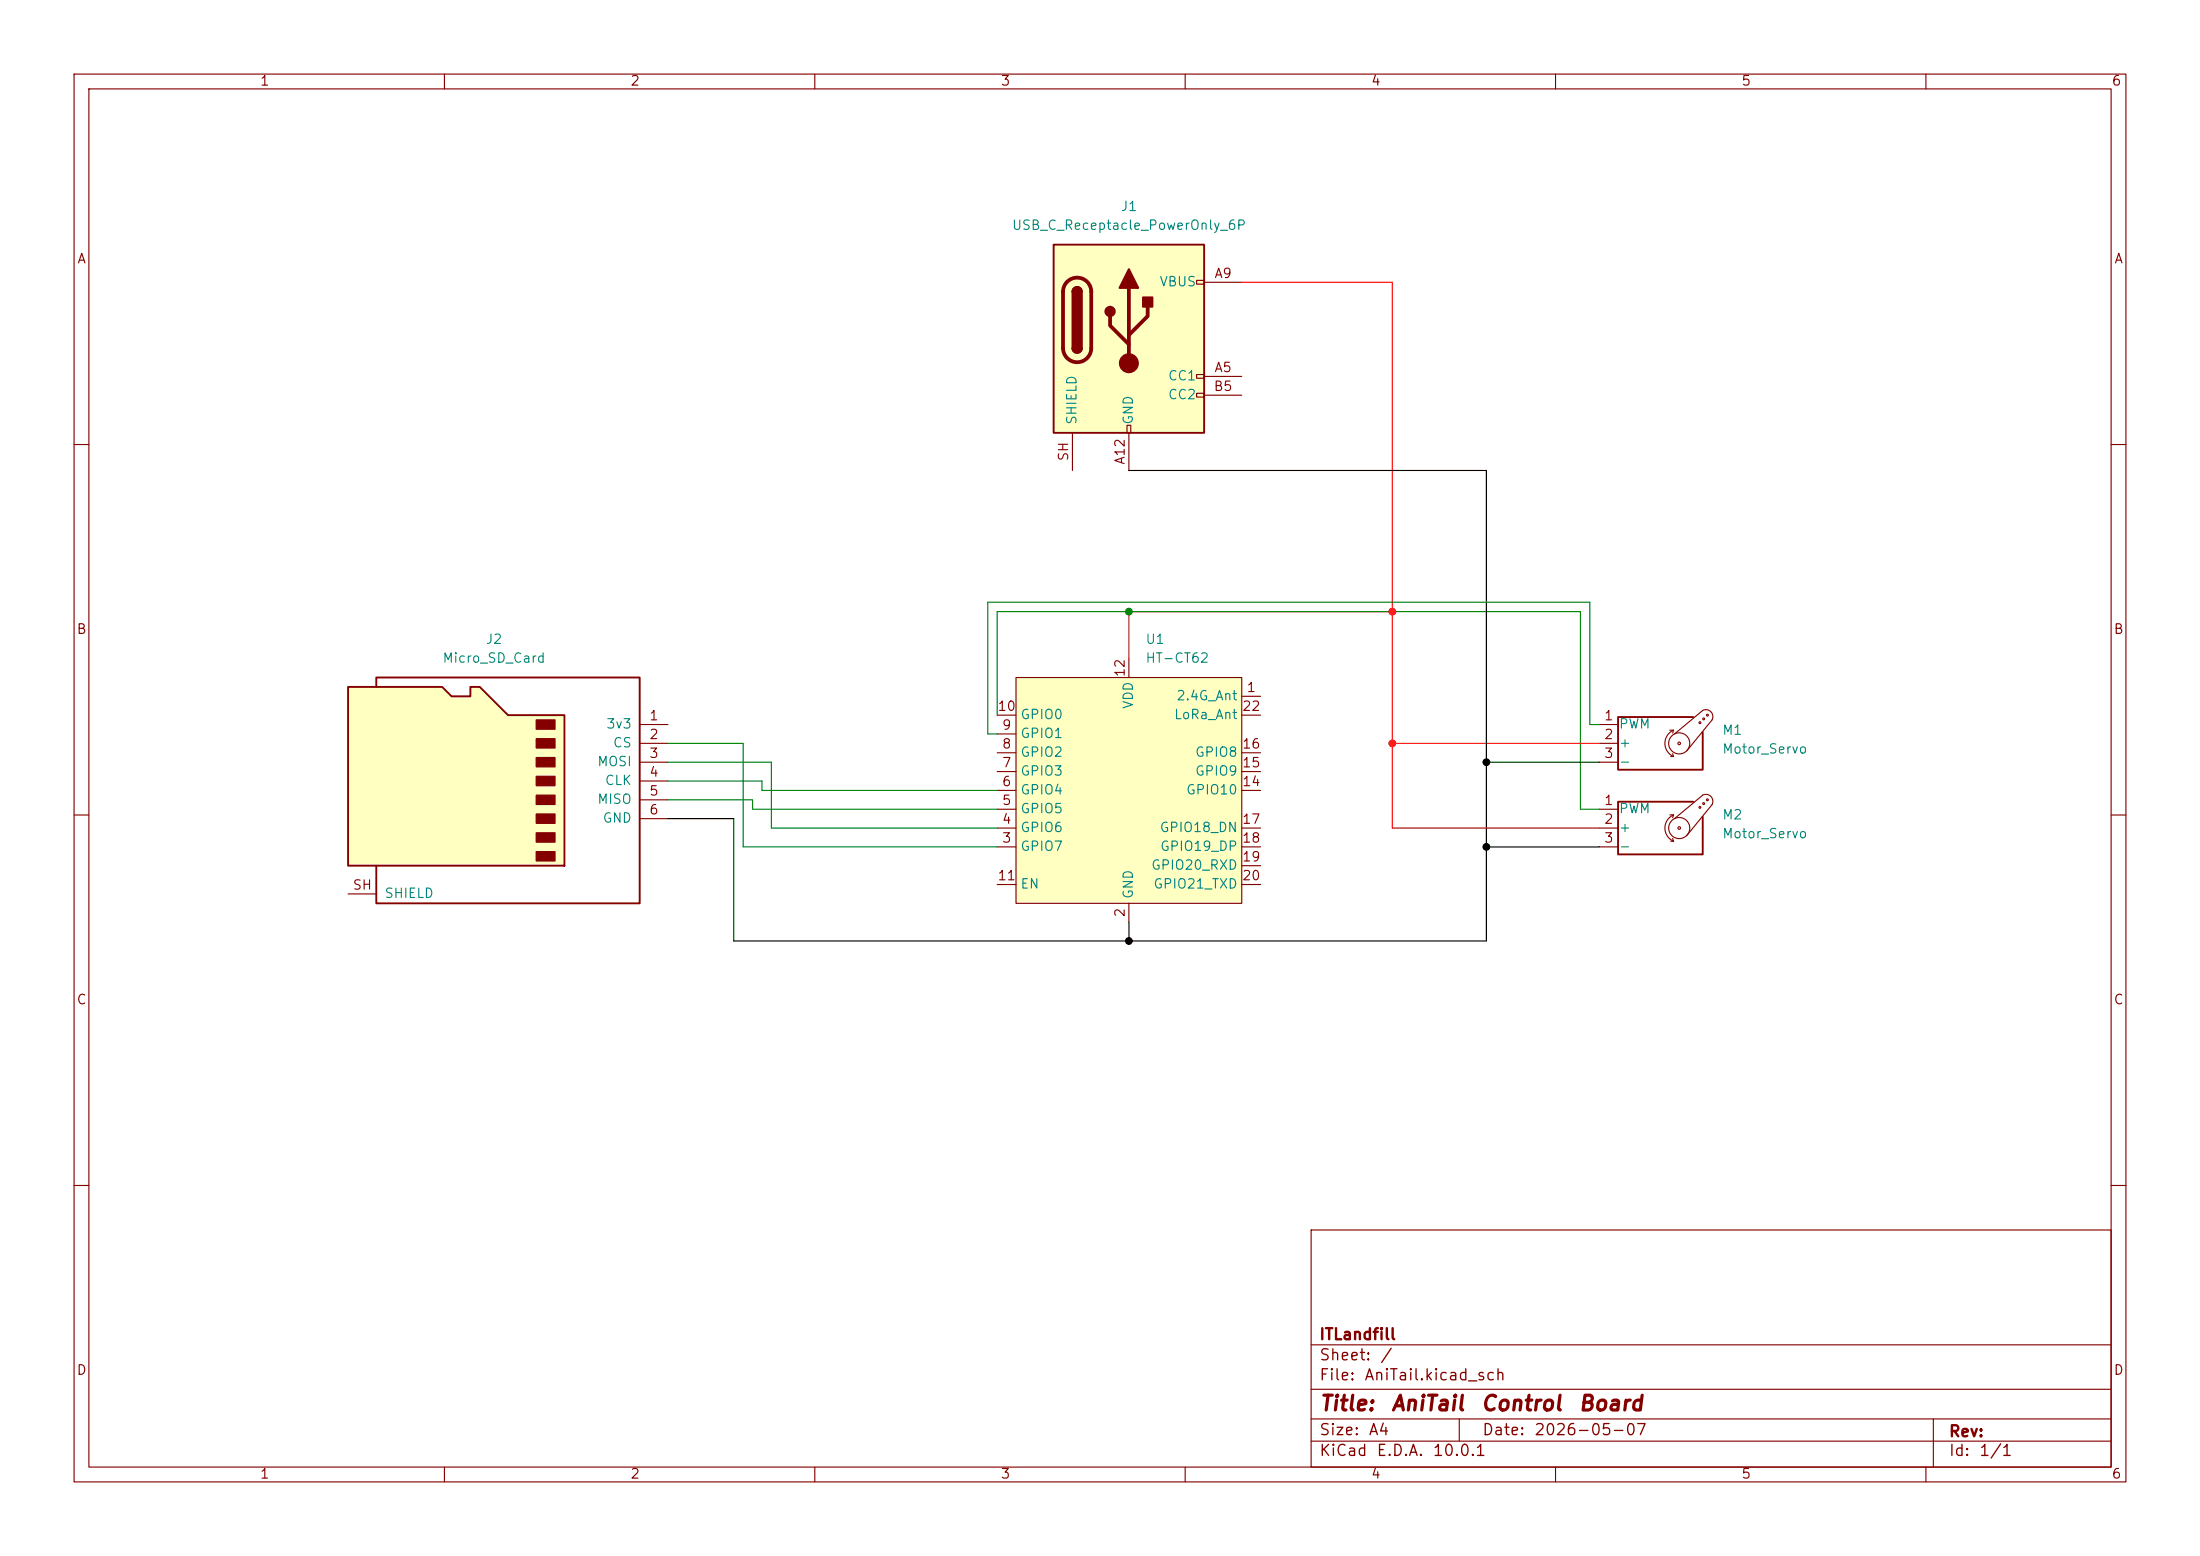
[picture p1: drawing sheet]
(kicad_sch
 (version 20260306)
 (generator "eeschema")
 (generator_version "10.0")
 (paper "A4")
 (title_block
  (title "AniTail Control Board")
  (date "2026-05-07")
  (company "ITLandfill"))
 (lib_symbols
  (symbol "Connector:Micro_SD_Card"
   (pin_names
    (offset 1.016)) (exclude_from_sim no) (in_bom yes) (on_board yes)
   (in_pos_files yes)
   (duplicate_pin_numbers_are_jumpers no)
   (property "Reference" "J" (at -16.51 15.24 0) (show_name no) (do_not_autoplace no) (effects (font (size 1.27 1.27))))
   (property "Value" "Micro_SD_Card" (at 16.51 15.24 0) (show_name no) (do_not_autoplace no) (effects (font (size 1.27 1.27)) (justify right)))
   (property "Footprint" "" (at 29.21 7.62 0) (show_name no) (do_not_autoplace no) (hide yes) (effects (font (size 1.27 1.27))))
   (property "Datasheet" "https://www.we-online.com/components/products/datasheet/693072010801.pdf" (at 0 0 0) (show_name no) (do_not_autoplace no) (hide yes) (effects (font (size 1.27 1.27))))
   (property "Description" "Micro SD Card Socket" (at 0 0 0) (show_name no) (do_not_autoplace no) (hide yes) (effects (font (size 1.27 1.27))))
   (symbol "Micro_SD_Card_0_1"
    (polyline (pts (xy -8.89 -11.43) (xy -8.89 8.89) (xy -1.27 8.89) (xy 2.54 12.7) (xy 3.81 12.7) (xy 3.81 11.43) (xy 6.35 11.43) (xy 7.62 12.7) (xy 20.32 12.7) (xy 20.32 -11.43) (xy -8.89 -11.43)) (stroke (width 0.254) (type default)) (fill (type background)))
    (rectangle (start -7.62 8.255) (end -5.08 6.985) (stroke (width 0) (type default)) (fill (type outline)))
    (rectangle (start -7.62 5.715) (end -5.08 4.445) (stroke (width 0) (type default)) (fill (type outline)))
    (rectangle (start -7.62 3.175) (end -5.08 1.905) (stroke (width 0) (type default)) (fill (type outline)))
    (rectangle (start -7.62 0.635) (end -5.08 -0.635) (stroke (width 0) (type default)) (fill (type outline)))
    (rectangle (start -7.62 -1.905) (end -5.08 -3.175) (stroke (width 0) (type default)) (fill (type outline)))
    (rectangle (start -7.62 -4.445) (end -5.08 -5.715) (stroke (width 0) (type default)) (fill (type outline)))
    (rectangle (start -7.62 -6.985) (end -5.08 -8.255) (stroke (width 0) (type default)) (fill (type outline)))
    (rectangle (start -7.62 -9.525) (end -5.08 -10.795) (stroke (width 0) (type default)) (fill (type outline)))
    (polyline (pts (xy 16.51 12.7) (xy 16.51 13.97) (xy -19.05 13.97) (xy -19.05 -16.51) (xy 16.51 -16.51) (xy 16.51 -11.43)) (stroke (width 0.254) (type default)) (fill (type none))))
   (symbol "Micro_SD_Card_1_1"
    (pin power_in line (at -22.86 7.62 0) (length 3.81) (name "3v3" (effects (font (size 1.27 1.27)))) (number "1" (effects (font (size 1.27 1.27)))))
    (pin bidirectional line (at -22.86 5.08 0) (length 3.81) (name "CS" (effects (font (size 1.27 1.27)))) (number "2" (effects (font (size 1.27 1.27)))))
    (pin bidirectional line (at -22.86 2.54 0) (length 3.81) (name "MOSI" (effects (font (size 1.27 1.27)))) (number "3" (effects (font (size 1.27 1.27)))))
    (pin bidirectional line (at -22.86 0 0) (length 3.81) (name "CLK" (effects (font (size 1.27 1.27)))) (number "4" (effects (font (size 1.27 1.27)))))
    (pin bidirectional line (at -22.86 -2.54 0) (length 3.81) (name "MISO" (effects (font (size 1.27 1.27)))) (number "5" (effects (font (size 1.27 1.27)))))
    (pin power_in line (at -22.86 -5.08 0) (length 3.81) (name "GND" (effects (font (size 1.27 1.27)))) (number "6" (effects (font (size 1.27 1.27)))))
    (pin passive line (at 20.32 -15.24 180) (length 3.81) (name "SHIELD" (effects (font (size 1.27 1.27)))) (number "SH" (effects (font (size 1.27 1.27))))))
   (embedded_fonts no))
  (symbol "Connector:USB_C_Receptacle_PowerOnly_6P"
   (pin_names
    (offset 1.016)) (exclude_from_sim no) (in_bom yes) (on_board yes)
   (in_pos_files yes)
   (duplicate_pin_numbers_are_jumpers no)
   (property "Reference" "J" (at 0 16.51 0) (show_name no) (do_not_autoplace no) (effects (font (size 1.27 1.27)) (justify bottom)))
   (property "Value" "USB_C_Receptacle_PowerOnly_6P" (at 0 13.97 0) (show_name no) (do_not_autoplace no) (effects (font (size 1.27 1.27)) (justify bottom)))
   (property "Footprint" "" (at 3.81 2.54 0) (show_name no) (do_not_autoplace no) (hide yes) (effects (font (size 1.27 1.27))))
   (property "Datasheet" "https://www.usb.org/sites/default/files/documents/usb_type-c.zip" (at 0 0 0) (show_name no) (do_not_autoplace no) (hide yes) (effects (font (size 1.27 1.27))))
   (property "Description" "USB Power-Only 6P Type-C Receptacle connector" (at 0 0 0) (show_name no) (do_not_autoplace no) (hide yes) (effects (font (size 1.27 1.27))))
   (symbol "USB_C_Receptacle_PowerOnly_6P_0_0"
    (rectangle (start -0.254 -12.7) (end 0.254 -11.684) (stroke (width 0) (type default)) (fill (type none)))
    (rectangle (start 10.16 7.874) (end 9.144 7.366) (stroke (width 0) (type default)) (fill (type none)))
    (rectangle (start 10.16 -4.826) (end 9.144 -5.334) (stroke (width 0) (type default)) (fill (type none)))
    (rectangle (start 10.16 -7.366) (end 9.144 -7.874) (stroke (width 0) (type default)) (fill (type none))))
   (symbol "USB_C_Receptacle_PowerOnly_6P_0_1"
    (rectangle (start -10.16 12.7) (end 10.16 -12.7) (stroke (width 0.254) (type default)) (fill (type background)))
    (polyline (pts (xy -8.89 -1.27) (xy -8.89 6.35)) (stroke (width 0.508) (type default)) (fill (type none)))
    (rectangle (start -7.62 -1.27) (end -6.35 6.35) (stroke (width 0.254) (type default)) (fill (type outline)))
    (arc (start -7.62 6.35) (mid -6.985 6.9823) (end -6.35 6.35) (stroke (width 0.254) (type default)) (fill (type none)))
    (arc (start -7.62 6.35) (mid -6.985 6.9823) (end -6.35 6.35) (stroke (width 0.254) (type default)) (fill (type outline)))
    (arc (start -8.89 6.35) (mid -6.985 8.2467) (end -5.08 6.35) (stroke (width 0.508) (type default)) (fill (type none)))
    (arc (start -5.08 -1.27) (mid -6.985 -3.1667) (end -8.89 -1.27) (stroke (width 0.508) (type default)) (fill (type none)))
    (arc (start -6.35 -1.27) (mid -6.985 -1.9023) (end -7.62 -1.27) (stroke (width 0.254) (type default)) (fill (type none)))
    (arc (start -6.35 -1.27) (mid -6.985 -1.9023) (end -7.62 -1.27) (stroke (width 0.254) (type default)) (fill (type outline)))
    (polyline (pts (xy -5.08 6.35) (xy -5.08 -1.27)) (stroke (width 0.508) (type default)) (fill (type none)))
    (circle (center -2.54 3.683) (radius 0.635) (stroke (width 0.254) (type default)) (fill (type outline)))
    (polyline (pts (xy -1.27 6.858) (xy 0 9.398) (xy 1.27 6.858) (xy -1.27 6.858)) (stroke (width 0.254) (type default)) (fill (type outline)))
    (polyline (pts (xy 0 0.508) (xy 2.54 3.048) (xy 2.54 4.318)) (stroke (width 0.508) (type default)) (fill (type none)))
    (polyline (pts (xy 0 -0.762) (xy -2.54 1.778) (xy -2.54 3.048)) (stroke (width 0.508) (type default)) (fill (type none)))
    (polyline (pts (xy 0 -3.302) (xy 0 6.858)) (stroke (width 0.508) (type default)) (fill (type none)))
    (circle (center 0 -3.302) (radius 1.27) (stroke (width 0) (type default)) (fill (type outline)))
    (rectangle (start 1.905 4.318) (end 3.175 5.588) (stroke (width 0.254) (type default)) (fill (type outline))))
   (symbol "USB_C_Receptacle_PowerOnly_6P_1_1"
    (pin bidirectional line (at 15.24 -5.08 180) (length 5.08) (name "CC1" (effects (font (size 1.27 1.27)))) (number "A5" (effects (font (size 1.27 1.27)))))
    (pin passive line (at 15.24 7.62 180) (length 5.08) (name "VBUS" (effects (font (size 1.27 1.27)))) (number "A9" (effects (font (size 1.27 1.27)))))
    (pin passive line (at 0 -17.78 90) (length 5.08) (name "GND" (effects (font (size 1.27 1.27)))) (number "A12" (effects (font (size 1.27 1.27)))))
    (pin bidirectional line (at 15.24 -7.62 180) (length 5.08) (name "CC2" (effects (font (size 1.27 1.27)))) (number "B5" (effects (font (size 1.27 1.27)))))
    (pin passive line (at 15.24 7.62 180) (length 5.08) (hide yes) (name "VBUS" (effects (font (size 1.27 1.27)))) (number "B9" (effects (font (size 1.27 1.27)))))
    (pin passive line (at 0 -17.78 90) (length 5.08) (hide yes) (name "GND" (effects (font (size 1.27 1.27)))) (number "B12" (effects (font (size 1.27 1.27)))))
    (pin passive line (at -7.62 -17.78 90) (length 5.08) (name "SHIELD" (effects (font (size 1.27 1.27)))) (number "SH" (effects (font (size 1.27 1.27))))))
   (embedded_fonts no))
  (symbol "Motor:Motor_Servo"
   (pin_names
    (offset 0.0254)) (exclude_from_sim no) (in_bom yes) (on_board yes)
   (in_pos_files yes)
   (duplicate_pin_numbers_are_jumpers no)
   (property "Reference" "M" (at -5.08 4.445 0) (show_name no) (do_not_autoplace no) (effects (font (size 1.27 1.27)) (justify left)))
   (property "Value" "Motor_Servo" (at -5.08 -4.064 0) (show_name no) (do_not_autoplace no) (effects (font (size 1.27 1.27)) (justify left top)))
   (property "Footprint" "" (at 0 -4.826 0) (show_name no) (do_not_autoplace no) (hide yes) (effects (font (size 1.27 1.27))))
   (property "Datasheet" "http://forums.parallax.com/uploads/attachments/46831/74481.png" (at 0 -4.826 0) (show_name no) (do_not_autoplace no) (hide yes) (effects (font (size 1.27 1.27))))
   (property "Description" "Servo Motor (Futaba, HiTec, JR connector)" (at 0 0 0) (show_name no) (do_not_autoplace no) (hide yes) (effects (font (size 1.27 1.27))))
   (symbol "Motor_Servo_0_1"
    (polyline (pts (xy 2.413 1.778) (xy 1.905 1.778)) (stroke (width 0) (type default)) (fill (type none)))
    (polyline (pts (xy 2.413 1.778) (xy 2.286 1.397)) (stroke (width 0) (type default)) (fill (type none)))
    (polyline (pts (xy 2.413 -1.778) (xy 2.032 -1.778)) (stroke (width 0) (type default)) (fill (type none)))
    (polyline (pts (xy 2.413 -1.778) (xy 2.286 -1.397)) (stroke (width 0) (type default)) (fill (type none)))
    (arc (start 2.413 -1.778) (mid 1.2406 0) (end 2.413 1.778) (stroke (width 0) (type default)) (fill (type none)))
    (circle (center 3.175 0) (radius 0.1778) (stroke (width 0) (type default)) (fill (type none)))
    (circle (center 3.175 0) (radius 1.4224) (stroke (width 0) (type default)) (fill (type none)))
    (polyline (pts (xy 5.08 3.556) (xy -5.08 3.556) (xy -5.08 -3.556) (xy 6.35 -3.556) (xy 6.35 1.524)) (stroke (width 0.254) (type default)) (fill (type none)))
    (circle (center 5.969 2.794) (radius 0.127) (stroke (width 0) (type default)) (fill (type none)))
    (polyline (pts (xy 6.35 4.445) (xy 2.54 1.27)) (stroke (width 0) (type default)) (fill (type none)))
    (circle (center 6.477 3.302) (radius 0.127) (stroke (width 0) (type default)) (fill (type none)))
    (arc (start 6.35 4.445) (mid 7.4487 4.2737) (end 7.62 3.175) (stroke (width 0) (type default)) (fill (type none)))
    (circle (center 6.985 3.81) (radius 0.127) (stroke (width 0) (type default)) (fill (type none)))
    (polyline (pts (xy 7.62 3.175) (xy 4.191 -1.016)) (stroke (width 0) (type default)) (fill (type none))))
   (symbol "Motor_Servo_1_1"
    (pin passive line (at -7.62 2.54 0) (length 2.54) (name "PWM" (effects (font (size 1.27 1.27)))) (number "1" (effects (font (size 1.27 1.27)))))
    (pin passive line (at -7.62 0 0) (length 2.54) (name "+" (effects (font (size 1.27 1.27)))) (number "2" (effects (font (size 1.27 1.27)))))
    (pin passive line (at -7.62 -2.54 0) (length 2.54) (name "-" (effects (font (size 1.27 1.27)))) (number "3" (effects (font (size 1.27 1.27))))))
   (embedded_fonts no))
  (symbol "RF_Module:HT-CT62" (exclude_from_sim no) (in_bom yes) (on_board yes)
   (in_pos_files yes)
   (duplicate_pin_numbers_are_jumpers no)
   (property "Reference" "U" (at 0 0 0) (show_name no) (do_not_autoplace no) (effects (font (size 1.27 1.27))))
   (property "Value" "HT-CT62" (at 10.16 17.78 0) (show_name no) (do_not_autoplace no) (effects (font (size 1.27 1.27))))
   (property "Footprint" "RF_Module:Heltec_HT-CT62" (at 0 -30.48 0) (show_name no) (do_not_autoplace no) (hide yes) (effects (font (size 1.27 1.27))))
   (property "Datasheet" "https://resource.heltec.cn/download/HT-CT62/HT-CT62(Rev1.1).pdf" (at 0 0 0) (show_name no) (do_not_autoplace no) (hide yes) (effects (font (size 1.27 1.27))))
   (property "Description" "LoRa/LoRaWAN node module with ESP32-C3 and SX1262" (at 0 0 0) (show_name no) (do_not_autoplace no) (hide yes) (effects (font (size 1.27 1.27))))
   (symbol "HT-CT62_1_1"
    (rectangle (start -15.24 15.24) (end 15.24 -15.24) (stroke (width 0) (type default)) (fill (type background)))
    (pin bidirectional line (at 17.78 12.7 180) (length 2.54) (name "2.4G_Ant" (effects (font (size 1.27 1.27)))) (number "1" (effects (font (size 1.27 1.27)))))
    (pin power_in line (at 0 -17.78 90) (length 2.54) (name "GND" (effects (font (size 1.27 1.27)))) (number "2" (effects (font (size 1.27 1.27)))))
    (pin bidirectional line (at -17.78 -7.62 0) (length 2.54) (name "GPIO7" (effects (font (size 1.27 1.27)))) (number "3" (effects (font (size 1.27 1.27)))))
    (pin bidirectional line (at -17.78 -5.08 0) (length 2.54) (name "GPIO6" (effects (font (size 1.27 1.27)))) (number "4" (effects (font (size 1.27 1.27)))))
    (pin bidirectional line (at -17.78 -2.54 0) (length 2.54) (name "GPIO5" (effects (font (size 1.27 1.27)))) (number "5" (effects (font (size 1.27 1.27)))))
    (pin bidirectional line (at -17.78 0 0) (length 2.54) (name "GPIO4" (effects (font (size 1.27 1.27)))) (number "6" (effects (font (size 1.27 1.27)))))
    (pin bidirectional line (at -17.78 2.54 0) (length 2.54) (name "GPIO3" (effects (font (size 1.27 1.27)))) (number "7" (effects (font (size 1.27 1.27)))))
    (pin bidirectional line (at -17.78 5.08 0) (length 2.54) (name "GPIO2" (effects (font (size 1.27 1.27)))) (number "8" (effects (font (size 1.27 1.27)))))
    (pin bidirectional line (at -17.78 7.62 0) (length 2.54) (name "GPIO1" (effects (font (size 1.27 1.27)))) (number "9" (effects (font (size 1.27 1.27)))))
    (pin bidirectional line (at -17.78 10.16 0) (length 2.54) (name "GPIO0" (effects (font (size 1.27 1.27)))) (number "10" (effects (font (size 1.27 1.27)))))
    (pin input line (at -17.78 -12.7 0) (length 2.54) (name "EN" (effects (font (size 1.27 1.27)))) (number "11" (effects (font (size 1.27 1.27)))))
    (pin power_in line (at 0 17.78 270) (length 2.54) (name "VDD" (effects (font (size 1.27 1.27)))) (number "12" (effects (font (size 1.27 1.27)))))
    (pin passive line (at 0 -17.78 90) (length 2.54) (hide yes) (name "GND" (effects (font (size 1.27 1.27)))) (number "13" (effects (font (size 1.27 1.27)))))
    (pin bidirectional line (at 17.78 0 180) (length 2.54) (name "GPIO10" (effects (font (size 1.27 1.27)))) (number "14" (effects (font (size 1.27 1.27)))))
    (pin bidirectional line (at 17.78 2.54 180) (length 2.54) (name "GPIO9" (effects (font (size 1.27 1.27)))) (number "15" (effects (font (size 1.27 1.27)))))
    (pin bidirectional line (at 17.78 5.08 180) (length 2.54) (name "GPIO8" (effects (font (size 1.27 1.27)))) (number "16" (effects (font (size 1.27 1.27)))))
    (pin bidirectional line (at 17.78 -5.08 180) (length 2.54) (name "GPIO18_DN" (effects (font (size 1.27 1.27)))) (number "17" (effects (font (size 1.27 1.27)))))
    (pin bidirectional line (at 17.78 -7.62 180) (length 2.54) (name "GPIO19_DP" (effects (font (size 1.27 1.27)))) (number "18" (effects (font (size 1.27 1.27)))))
    (pin bidirectional line (at 17.78 -10.16 180) (length 2.54) (name "GPIO20_RXD" (effects (font (size 1.27 1.27)))) (number "19" (effects (font (size 1.27 1.27)))))
    (pin bidirectional line (at 17.78 -12.7 180) (length 2.54) (name "GPIO21_TXD" (effects (font (size 1.27 1.27)))) (number "20" (effects (font (size 1.27 1.27)))))
    (pin passive line (at 0 -17.78 90) (length 2.54) (hide yes) (name "GND" (effects (font (size 1.27 1.27)))) (number "21" (effects (font (size 1.27 1.27)))))
    (pin bidirectional line (at 17.78 10.16 180) (length 2.54) (name "LoRa_Ant" (effects (font (size 1.27 1.27)))) (number "22" (effects (font (size 1.27 1.27))))))
   (embedded_fonts no)))
 (junction
  (at 152.4 127)
  (diameter 0)
  (color 0 0 0 1))
 (junction
  (at 187.96 100.33)
  (diameter 0)
  (color 255 0 0 1))
 (junction
  (at 200.66 114.3)
  (diameter 0)
  (color 0 0 0 1))
 (junction
  (at 187.96 82.55)
  (diameter 0)
  (color 255 0 0 1))
 (junction
  (at 152.4 82.55)
  (diameter 0)
  (color 0 0 0 0))
 (junction
  (at 200.66 102.87)
  (diameter 0)
  (color 0 0 0 1))
 (wire
  (pts (xy 101.6 107.95) (xy 90.17 107.95))
  (stroke (width 0) (type default)))
 (wire
  (pts (xy 104.14 111.76) (xy 104.14 102.87))
  (stroke (width 0) (type default)))
 (wire
  (pts (xy 99.06 110.49) (xy 99.06 127))
  (stroke (width 0) (type default) (color 0 0 0 1)))
 (wire
  (pts (xy 134.62 114.3) (xy 100.33 114.3))
  (stroke (width 0) (type default)))
 (wire
  (pts (xy 134.62 82.55) (xy 152.4 82.55))
  (stroke (width 0) (type default)))
 (wire
  (pts (xy 213.36 109.22) (xy 215.9 109.22))
  (stroke (width 0) (type default)))
 (wire
  (pts (xy 152.4 82.55) (xy 213.36 82.55))
  (stroke (width 0) (type default)))
 (wire
  (pts (xy 90.17 105.41) (xy 102.87 105.41))
  (stroke (width 0) (type default)))
 (wire
  (pts (xy 187.96 82.55) (xy 187.96 100.33))
  (stroke (width 0) (type default) (color 255 0 0 1)))
 (wire
  (pts (xy 187.96 38.1) (xy 187.96 82.55))
  (stroke (width 0) (type default) (color 255 0 0 1)))
 (wire
  (pts (xy 214.63 81.28) (xy 214.63 97.79))
  (stroke (width 0) (type default)))
 (wire
  (pts (xy 152.4 63.5) (xy 200.66 63.5))
  (stroke (width 0) (type default) (color 0 0 0 1)))
 (wire
  (pts (xy 214.63 97.79) (xy 215.9 97.79))
  (stroke (width 0) (type default)))
 (wire
  (pts (xy 102.87 105.41) (xy 102.87 106.68))
  (stroke (width 0) (type default)))
 (wire
  (pts (xy 134.62 99.06) (xy 133.35 99.06))
  (stroke (width 0) (type default)))
 (wire
  (pts (xy 215.9 114.3) (xy 200.66 114.3))
  (stroke (width 0) (type default) (color 0 0 0 1)))
 (wire
  (pts (xy 90.17 110.49) (xy 99.06 110.49))
  (stroke (width 0) (type default) (color 0 0 0 1)))
 (wire
  (pts (xy 152.4 82.55) (xy 187.96 82.55))
  (stroke (width 0) (type default) (color 255 0 0 1)))
 (wire
  (pts (xy 213.36 82.55) (xy 213.36 109.22))
  (stroke (width 0) (type default)))
 (wire
  (pts (xy 200.66 114.3) (xy 200.66 127))
  (stroke (width 0) (type default) (color 0 0 0 1)))
 (wire
  (pts (xy 104.14 102.87) (xy 90.17 102.87))
  (stroke (width 0) (type default)))
 (wire
  (pts (xy 134.62 96.52) (xy 134.62 82.55))
  (stroke (width 0) (type default)))
 (wire
  (pts (xy 100.33 100.33) (xy 90.17 100.33))
  (stroke (width 0) (type default)))
 (wire
  (pts (xy 200.66 63.5) (xy 200.66 102.87))
  (stroke (width 0) (type default) (color 0 0 0 1)))
 (wire
  (pts (xy 99.06 127) (xy 152.4 127))
  (stroke (width 0) (type default) (color 0 0 0 1)))
 (wire
  (pts (xy 133.35 81.28) (xy 214.63 81.28))
  (stroke (width 0) (type default)))
 (wire
  (pts (xy 200.66 102.87) (xy 215.9 102.87))
  (stroke (width 0) (type default) (color 0 0 0 1)))
 (wire
  (pts (xy 187.96 111.76) (xy 187.96 100.33))
  (stroke (width 0) (type default) (color 255 0 0 1)))
 (wire
  (pts (xy 200.66 114.3) (xy 200.66 102.87))
  (stroke (width 0) (type default) (color 0 0 0 1)))
 (wire
  (pts (xy 133.35 99.06) (xy 133.35 81.28))
  (stroke (width 0) (type default)))
 (wire
  (pts (xy 101.6 109.22) (xy 101.6 107.95))
  (stroke (width 0) (type default)))
 (wire
  (pts (xy 215.9 111.76) (xy 187.96 111.76))
  (stroke (width 0) (type default) (color 255 0 0 1)))
 (wire
  (pts (xy 102.87 106.68) (xy 134.62 106.68))
  (stroke (width 0) (type default)))
 (wire
  (pts (xy 134.62 109.22) (xy 101.6 109.22))
  (stroke (width 0) (type default)))
 (wire
  (pts (xy 152.4 88.9) (xy 152.4 82.55))
  (stroke (width 0) (type default) (color 255 0 0 1)))
 (wire
  (pts (xy 134.62 111.76) (xy 104.14 111.76))
  (stroke (width 0) (type default)))
 (wire
  (pts (xy 152.4 127) (xy 200.66 127))
  (stroke (width 0) (type default) (color 0 0 0 1)))
 (wire
  (pts (xy 167.64 38.1) (xy 187.96 38.1))
  (stroke (width 0) (type default) (color 255 0 0 1)))
 (wire
  (pts (xy 100.33 114.3) (xy 100.33 100.33))
  (stroke (width 0) (type default)))
 (wire
  (pts (xy 152.4 124.46) (xy 152.4 127))
  (stroke (width 0) (type default) (color 0 0 0 1)))
 (wire
  (pts (xy 187.96 100.33) (xy 215.9 100.33))
  (stroke (width 0) (type default) (color 255 0 0 1)))
 (symbol
  (lib_id "Connector:Micro_SD_Card")
  (at 67.31 105.41 0)
  (mirror y)
  (unit 1)
  (body_style 1)
  (exclude_from_sim no)
  (in_bom yes)
  (on_board yes)
  (in_pos_files yes)
  (dnp no)
  (property "Reference" "J2" (at 66.675 86.36 0) (show_name no) (do_not_autoplace no) (effects (font (size 1.27 1.27))))
  (property "Value" "Micro_SD_Card" (at 66.675 88.9 0) (show_name no) (do_not_autoplace no) (effects (font (size 1.27 1.27))))
  (property "Footprint" "" (at 38.1 97.79 0) (hide yes) (show_name no) (do_not_autoplace no) (effects (font (size 1.27 1.27))))
  (property "Datasheet" "https://www.we-online.com/components/products/datasheet/693072010801.pdf" (at 67.31 105.41 0) (hide yes) (show_name no) (do_not_autoplace no) (effects (font (size 1.27 1.27))))
  (property "Description" "Micro SD Card Socket" (at 67.31 105.41 0) (hide yes) (show_name no) (do_not_autoplace no) (effects (font (size 1.27 1.27))))
  (pin "2")
  (pin "1")
  (pin "4")
  (pin "5")
  (pin "3")
  (pin "SH")
  (pin "6"))
 (symbol
  (lib_id "Motor:Motor_Servo")
  (at 223.52 100.33 0)
  (unit 1)
  (body_style 1)
  (exclude_from_sim no)
  (in_bom yes)
  (on_board yes)
  (in_pos_files yes)
  (dnp no)
  (fields_autoplaced yes)
  (property "Reference" "M1" (at 232.41 98.6268 0) (show_name no) (do_not_autoplace no) (effects (font (size 1.27 1.27)) (justify left)))
  (property "Value" "Motor_Servo" (at 232.41 101.1668 0) (show_name no) (do_not_autoplace no) (effects (font (size 1.27 1.27)) (justify left)))
  (property "Footprint" "" (at 223.52 105.156 0) (hide yes) (show_name no) (do_not_autoplace no) (effects (font (size 1.27 1.27))))
  (property "Datasheet" "http://forums.parallax.com/uploads/attachments/46831/74481.png" (at 223.52 105.156 0) (hide yes) (show_name no) (do_not_autoplace no) (effects (font (size 1.27 1.27))))
  (property "Description" "Servo Motor (Futaba, HiTec, JR connector)" (at 223.52 100.33 0) (hide yes) (show_name no) (do_not_autoplace no) (effects (font (size 1.27 1.27))))
  (pin "1")
  (pin "2")
  (pin "3"))
 (symbol
  (lib_id "Connector:USB_C_Receptacle_PowerOnly_6P")
  (at 152.4 45.72 0)
  (unit 1)
  (body_style 1)
  (exclude_from_sim no)
  (in_bom yes)
  (on_board yes)
  (in_pos_files yes)
  (dnp no)
  (fields_autoplaced yes)
  (property "Reference" "J1" (at 152.4 27.94 0) (show_name no) (do_not_autoplace no) (effects (font (size 1.27 1.27))))
  (property "Value" "USB_C_Receptacle_PowerOnly_6P" (at 152.4 30.48 0) (show_name no) (do_not_autoplace no) (effects (font (size 1.27 1.27))))
  (property "Footprint" "" (at 156.21 43.18 0) (hide yes) (show_name no) (do_not_autoplace no) (effects (font (size 1.27 1.27))))
  (property "Datasheet" "https://www.usb.org/sites/default/files/documents/usb_type-c.zip" (at 152.4 45.72 0) (hide yes) (show_name no) (do_not_autoplace no) (effects (font (size 1.27 1.27))))
  (property "Description" "USB Power-Only 6P Type-C Receptacle connector" (at 152.4 45.72 0) (hide yes) (show_name no) (do_not_autoplace no) (effects (font (size 1.27 1.27))))
  (pin "B12")
  (pin "B9")
  (pin "SH")
  (pin "B5")
  (pin "A9")
  (pin "A12")
  (pin "A5"))
 (symbol
  (lib_id "RF_Module:HT-CT62")
  (at 152.4 106.68 0)
  (unit 1)
  (body_style 1)
  (exclude_from_sim no)
  (in_bom yes)
  (on_board yes)
  (in_pos_files yes)
  (dnp no)
  (fields_autoplaced yes)
  (property "Reference" "U1" (at 154.5433 86.36 0) (show_name no) (do_not_autoplace no) (effects (font (size 1.27 1.27)) (justify left)))
  (property "Value" "HT-CT62" (at 154.5433 88.9 0) (show_name no) (do_not_autoplace no) (effects (font (size 1.27 1.27)) (justify left)))
  (property "Footprint" "RF_Module:Heltec_HT-CT62" (at 152.4 137.16 0) (hide yes) (show_name no) (do_not_autoplace no) (effects (font (size 1.27 1.27))))
  (property "Datasheet" "https://resource.heltec.cn/download/HT-CT62/HT-CT62(Rev1.1).pdf" (at 152.4 106.68 0) (hide yes) (show_name no) (do_not_autoplace no) (effects (font (size 1.27 1.27))))
  (property "Description" "LoRa/LoRaWAN node module with ESP32-C3 and SX1262" (at 152.4 106.68 0) (hide yes) (show_name no) (do_not_autoplace no) (effects (font (size 1.27 1.27))))
  (pin "4")
  (pin "10")
  (pin "11")
  (pin "12")
  (pin "13")
  (pin "14")
  (pin "15")
  (pin "16")
  (pin "17")
  (pin "18")
  (pin "19")
  (pin "20")
  (pin "9")
  (pin "8")
  (pin "7")
  (pin "6")
  (pin "5")
  (pin "22")
  (pin "21")
  (pin "1")
  (pin "2")
  (pin "3"))
 (symbol
  (lib_id "Motor:Motor_Servo")
  (at 223.52 111.76 0)
  (unit 1)
  (body_style 1)
  (exclude_from_sim no)
  (in_bom yes)
  (on_board yes)
  (in_pos_files yes)
  (dnp no)
  (fields_autoplaced yes)
  (property "Reference" "M2" (at 232.41 110.0568 0) (show_name no) (do_not_autoplace no) (effects (font (size 1.27 1.27)) (justify left)))
  (property "Value" "Motor_Servo" (at 232.41 112.5968 0) (show_name no) (do_not_autoplace no) (effects (font (size 1.27 1.27)) (justify left)))
  (property "Footprint" "" (at 223.52 116.586 0) (hide yes) (show_name no) (do_not_autoplace no) (effects (font (size 1.27 1.27))))
  (property "Datasheet" "http://forums.parallax.com/uploads/attachments/46831/74481.png" (at 223.52 116.586 0) (hide yes) (show_name no) (do_not_autoplace no) (effects (font (size 1.27 1.27))))
  (property "Description" "Servo Motor (Futaba, HiTec, JR connector)" (at 223.52 111.76 0) (hide yes) (show_name no) (do_not_autoplace no) (effects (font (size 1.27 1.27))))
  (pin "1")
  (pin "2")
  (pin "3"))
 (sheet_instances
  (path ""
   (page "1")))
 (embedded_fonts no))
